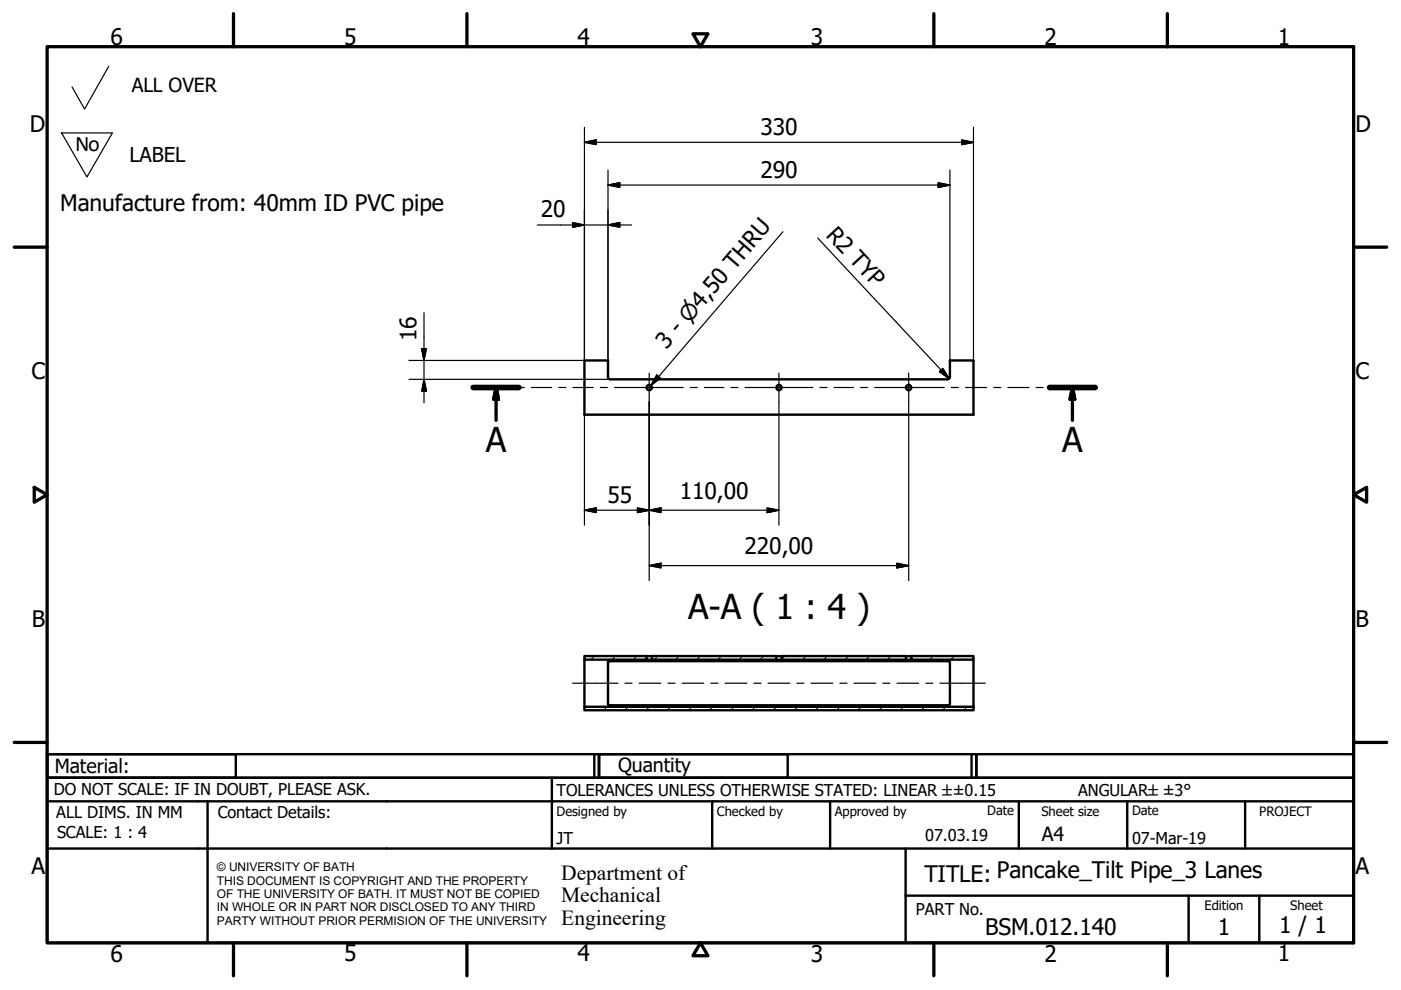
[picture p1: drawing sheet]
<svg xmlns="http://www.w3.org/2000/svg" width="297mm" height="210mm" viewBox="0 0 297 210" stroke-linecap="round" stroke-linejoin="round" font-family="sans-serif">
<!-- layer: Hatch (ISO) -->
<g fill="none" stroke="#000" stroke-width=".21">
<path d="M126 139.1l-.8 .8M130.5 139.1l-.8 .8M135 139.1l-.8 .8M139.5 139.1l-.8 .8M144 139.1l-.8 .8M148.4 139.1l-.7 .8M153 139.1l-.8 .8M157.4 139.1l-.7 .8M161.9 139.1l-.7 .8M166.4 139.1l-.7 .7M170.9 139.1l-.7 .8M175.4 139.1l-.8 .8"/>
<path d="M179.9 139.1l-.8 .8M184.4 139.1l-.8 .8M188.9 139.1l-.8 .8M193.4 139.1l-.2 .1M197.8 139.1l-.7 .8M202.3 139.1l-.7 .8M206.4 139.5l-.3 .4M124.2 149.9l-.3 .3M128.7 149.9l-.7 .7M133.2 149.9l-.7 .7M137.7 149.9l-.8 .7M142.2 149.9l-.8 .7"/>
<path d="M146.7 149.9l-.8 .7M151.2 149.9l-.8 .7M155.7 149.9l-.8 .7M160.1 149.9l-.7 .7M164.6 149.9l-.7 .7M169.1 149.9l-.7 .7M173.6 149.9l-.7 .7M178.1 149.9l-.7 .7M182.6 149.9l-.8 .7M187.1 149.9l-.7 .7M191.6 149.9l-.8 .7M196.1 149.9l-.8 .7"/>
<path d="M200.6 149.9l-.8 .7M205 149.9l-.7 .7"/>
</g>
<!-- layer: Visible (ISO) -->
<g fill="none" stroke="#000" stroke-width=".51">
<path d="M123.9 76.4h5v3.7l.5 .3h71.5l.4-.1 .1-.4v-3.5h5v11.5h-82.5zM123.9 139.1h13.2v.8h-13.2zM123.9 139.9v10M137.1 139.1h1.1M137.1 139.9h1.1M138.2 139.1h26.4v.8h-26.4zM164.6 139.9h1.1M164.6 139.1h1.1M165.7 139.1h26.4v.8h-26.4zM192.1 139.1h1.1M192.1 139.9h1.1M193.2 139.1h13.2v.8h-13.2z"/>
<path d="M206.4 139.9v10M123.9 149.9h82.5v.7h-82.5zM128.9 140.3l.3-.1h71.9l.3 .2v8.9l-.5 .2h-71.7l-.3-.2z"/>
<circle cx="137.7" cy="82.2" r=".56"/>
<circle cx="165.2" cy="82.2" r=".56"/>
<circle cx="192.7" cy="82.2" r=".56"/>
</g>
<!-- layer: Section Line (ISO) -->
<path d="M100.3 82.2h9.7M222.5 82.2h9.7" fill="none" stroke="#000" stroke-width="1.2"/>
<path d="M105.2 82.2l.5 2.5h-1zM105.2 82.2v6.9M227.4 82.2l.5 2.5h-1zM227.4 82.2v6.9" fill="none" stroke="#000" stroke-width=".7"/>
<path d="M105.2 82.2l.5 2.5zM105.2 82.2l.5 2.5h-1zM227.4 82.2l.5 2.5zM227.4 82.2l.5 2.5h-1z" fill="#000" stroke="#000" stroke-width=".7"/>
<!-- layer: Border (ISO) -->
<g fill="none" stroke="#000" stroke-width=".7">
<path d="M10 9.9h277v190h-277zM49.5 2.9v7M99 2.9v7M146.9 7.2h3.2l-1.6 2.7zM198 2.9v7M247.5 2.9v7M3 52.4h7M287 52.4h7M7.3 103.3l2.7 1.6-2.7 1.6zM287 104.9l2.8-1.6v3.2zM3 157.4h7M287 157.4h7"/>
<path d="M49.5 199.9v7M99 199.9v7M148.5 199.9l1.6 2.7h-3.2zM198 199.9v7M247.5 199.9v7"/>
</g>
<!-- layer: Title (ISO) -->
<g fill="none" stroke="#000" stroke-width=".51">
<path d="M10 159.9h40v5h-40zM10 159.9h117v5h-117zM126 159.9v5M127 159.9h40v5h-40zM127 159.9h80v5h-80zM206 159.9v5M207 159.9h80v5h-80zM10 169.9v-5h277v5M10 169.9h277v30h-277zM10 179.9h277M44 169.9v30M117 164.9v15"/>
<path d="M151 169.9v10M176 169.9v10M192 179.9v20M216 169.9v10M239 169.9v10M264 169.9v10M192 189.9h95M252 189.9v10M267 189.9v10"/>
</g>
<!-- layer: Sketch Geometry (ISO) -->
<path d="M23.1 14.1l-5.2 9-2.6-4.6M13.1 28.2h10.7l-5.4 9.3z" fill="none" stroke="#000" stroke-width=".25"/>
<!-- layer: Center Mark (ISO) -->
<path d="M137.6 79.1v6.1M165.1 79.1v6.1M192.7 79.1v6.1" fill="none" stroke="#000" stroke-width=".25"/>
<!-- layer: Centerline (ISO) -->
<g fill="none" stroke="#000" stroke-width=".25">
<path d="M103.9 82.2h4.3M109.7 82.2h1.5M112.7 82.2h4.3M118.5 82.2h1.5M121.5 82.2h4.3M127.3 82.2h1.5M130.3 82.2h14.5M146.3 82.2h1.5M149.3 82.2h4.2M155 82.2h1.5M158 82.2h14.3M173.8 82.2h1.5"/>
<path d="M176.8 82.2h4.2M182.5 82.2h1.5M185.5 82.2h14.7M201.7 82.2h1.5M204.7 82.2h4.5M210.7 82.2h1.5M213.7 82.2h4.5M219.7 82.2h1.5M222.7 82.2h4.5M121.4 144.9h9.6M132.5 144.9h1.5M135.5 144.9h4.6"/>
<path d="M141.6 144.9h1.5M144.6 144.9h4.6M150.7 144.9h1.5M153.7 144.9h4.6M159.9 144.9h1.5M162.8 144.9h4.6M169 144.9h1.5M172 144.9h4.6M178.1 144.9h1.5M181.1 144.9h4.6M187.2 144.9h1.5M190.2 144.9h4.6"/>
<path d="M196.3 144.9h1.5M199.3 144.9h9.6"/>
</g>
<!-- layer: Symbol (ISO) -->
<path d="M166 49.1l-28 32.6M139.3 79.5l.7 .7-2 1.5z" fill="none" stroke="#000" stroke-width=".25"/>
<path d="M139.3 79.5l-1.3 2.2zM139.3 79.5l.7 .7-2 1.5z" fill="#000" stroke="#000" stroke-width=".25"/>
<!-- layer: Dimension (ISO) -->
<g fill="none" stroke="#000" stroke-width=".25">
<path d="M123.9 30.2l2.5-.5v1zM123.9 27v49.4h-37.2M123.9 30.2h82.5M128.9 39.2l2.5-.5v1zM128.9 36.1v40.3M128.9 39.2h72.5M198.9 38.7l2.5 .5-2.5 .5zM201.4 36.1v40.3M203.9 29.7l2.5 .5-2.5 .5zM206.4 27v49.4M113.9 47.7h20M121.4 47.2l2.5 .5-2.5 .5z"/>
<path d="M128.9 47.7l2.5-.5v1zM173.4 50.5l27.9 29.8M89.4 73.9h1l-.5 2.5zM89.9 66.3v19.1M199.2 78.8l.7-.7 1.4 2.2zM86.7 80.4h42.7M89.9 80.4l.5 2.5h-1zM123.9 87.9v23.5M137.6 85.2v37.9M165.1 85.2v26.2M192.7 85.2v37.9M123.9 108.2l2.5-.5v1z"/>
<path d="M123.9 108.2h41.2M135.1 107.7l2.5 .5-2.5 .5zM137.6 108.2l2.5-.5v1zM137.6 119.9l2.5-.5v1zM137.6 119.9h55.1M162.6 107.7l2.5 .5-2.5 .5zM190.2 119.4l2.5 .5-2.5 .5z"/>
</g>
<g fill="#000" stroke="#000" stroke-width=".25">
<path d="M123.9 30.2l2.5-.5zM123.9 30.2l2.5-.5v1zM128.9 39.2l2.5-.5zM128.9 39.2l2.5-.5v1zM198.9 39.7l2.5-.5zM198.9 38.7l2.5 .5-2.5 .5zM203.9 30.7l2.5-.5zM203.9 29.7l2.5 .5-2.5 .5zM121.4 48.2l2.5-.5zM121.4 47.2l2.5 .5-2.5 .5zM128.9 47.7l2.5-.5zM128.9 47.7l2.5-.5v1z"/>
<path d="M89.4 73.9l.5 2.5zM89.4 73.9h1l-.5 2.5zM199.2 78.8l2.1 1.5zM199.2 78.8l.7-.7 1.4 2.2zM89.9 80.4l.5 2.5zM89.9 80.4l.5 2.5h-1zM123.9 108.2l2.5-.5zM123.9 108.2l2.5-.5v1zM135.1 108.7l2.5-.5zM135.1 107.7l2.5 .5-2.5 .5zM137.6 108.2l2.5-.5zM137.6 108.2l2.5-.5v1z"/>
<path d="M137.6 119.9l2.5-.5zM137.6 119.9l2.5-.5v1zM162.6 108.7l2.5-.5zM162.6 107.7l2.5 .5-2.5 .5zM190.2 120.4l2.5-.5zM190.2 119.4l2.5 .5-2.5 .5z"/>
</g>
<g font-size="7.3">
<text x="103" y="95.9">A</text>
<text x="225.2" y="95.9">A</text>
<text x="145.9" y="131.2">A-A ( 1 : 4 )</text>
</g>
<g font-size="4.8">
<text x="23.4" y="9.5">6</text>
<text x="72.9" y="9.5">5</text>
<text x="122.4" y="9.5">4</text>
<text x="171.9" y="9.5">3</text>
<text x="221.4" y="9.5">2</text>
<text x="270.9" y="9.5">1</text>
<text x="6.3" y="27.9">D</text>
<text x="161.2" y="28.6">330</text>
<text x="287.4" y="27.9">D</text>
<text x="161.2" y="37.6">290</text>
<text x="12.8" y="44.8">Manufacture from: 40mm ID PVC pipe</text>
<text x="114.7" y="46.1">20</text>
<text x="175" y="50" transform="rotate(47 175 50)">R2 TYP</text>
<text x="88.3" y="72.3" transform="rotate(-90 88.3 72.3)">16</text>
<text x="141.3" y="74.2" transform="rotate(-49 141.3 74.2)">3 - ⌀4,50 THRU</text>
<text x="6.7" y="80.4">C</text>
<text x="287.4" y="80.4">C</text>
<text x="128.8" y="106.6">55</text>
<text x="144.1" y="105.8">110,00</text>
<text x="157.9" y="117.5">220,00</text>
<text x="6.8" y="132.9">B</text>
<text x="287.4" y="132.9">B</text>
<text x="6.7" y="185.4">A</text>
<text x="287.4" y="185.4">A</text>
<text x="196" y="187">TITLE: Pancake_Tilt Pipe_3 Lanes</text>
<text x="271.2" y="197.9">1 / 1</text>
<text x="23.4" y="203.9">6</text>
<text x="72.9" y="203.8">5</text>
<text x="122.4" y="203.8">4</text>
<text x="171.9" y="203.9">3</text>
<text x="208.9" y="198.2">BSM.012.140</text>
<text x="221.4" y="203.9">2</text>
<text x="258.2" y="198.2">1</text>
<text x="270.9" y="203.8">1</text>
</g>
<text font-size="4.7" x="16" y="32">No</text>
<g font-size="4.6">
<text x="119" y="186.5">Department of</text>
<text x="119" y="191.3">Mechanical</text>
<text x="119" y="196">Engineering</text>
</g>
<text font-size="4.3" x="27.4" y="34.4">LABEL</text>
<g font-size="4.1">
<text x="27.9" y="19.5">ALL OVER</text>
<text x="11.6" y="163.9">Material:</text>
<text x="131" y="163.7">Quantity</text>
<text x="220.9" y="178.4">A4</text>
</g>
<g font-size="3.5">
<text x="11.4" y="168.5">DO NOT SCALE: IF IN DOUBT, PLEASE ASK.</text>
<text x="11.9" y="173.5">ALL DIMS. IN MM</text>
<text x="46.2" y="173.5">Contact Details:</text>
<text x="118" y="168.8">TOLERANCES UNLESS OTHERWISE STATED: LINEAR ±±0.15</text>
<text x="228.6" y="168.8">ANGULAR±±3°</text>
<text x="12.1" y="177.6">SCALE: 1 : 4</text>
<text x="118" y="178.9">JT</text>
<text x="196.2" y="178.3">07.03.19</text>
<text x="240" y="178.9">07-Mar-19</text>
<text x="194.2" y="194.1">PART No.</text>
</g>
<g font-size="2.8">
<text x="118" y="173">Designed by</text>
<text x="152" y="173">Checked by</text>
<text x="177" y="173">Approved by</text>
<text x="209.3" y="172.9">Date</text>
<text x="220.8" y="173">Sheet size</text>
<text x="240" y="172.9">Date</text>
<text x="267" y="172.9">PROJECT</text>
<text x="255.4" y="193">Edition</text>
<text x="273.6" y="193">Sheet</text>
</g>
<g font-size="2.5">
<text x="46" y="184.7">© UNIVERSITY OF BATH</text>
<text x="46" y="187.6">THIS DOCUMENT IS COPYRIGHT AND THE PROPERTY</text>
<text x="46" y="190.4">OF THE UNIVERSITY OF BATH. IT MUST NOT BE COPIED</text>
<text x="46" y="193.2">IN WHOLE OR IN PART NOR DISCLOSED TO ANY THIRD</text>
<text x="46" y="196.1">PARTY WITHOUT PRIOR PERMISION OF THE UNIVERSITY</text>
</g>
</svg>
